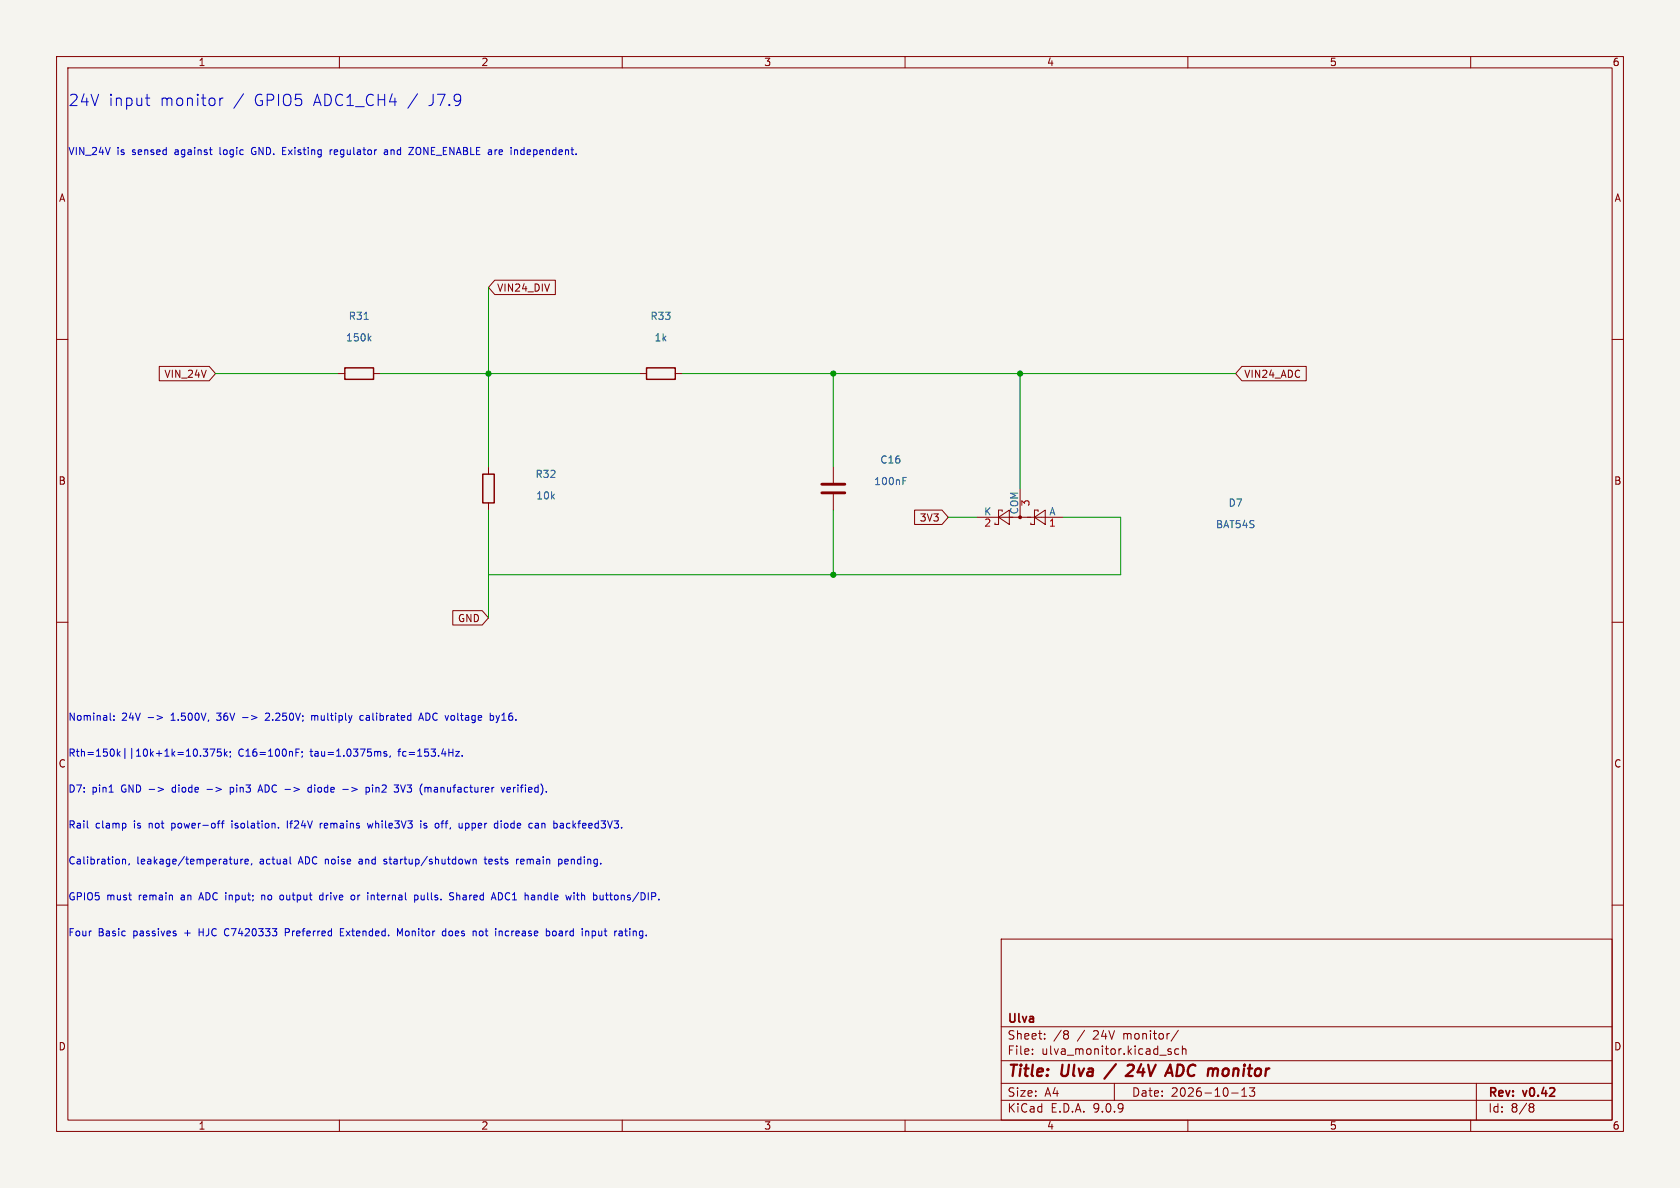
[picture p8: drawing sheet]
(kicad_sch (version 20250114) (generator "eeschema") (generator_version "9.0")
(paper "A4")
(title_block (title "Ulva / 24V ADC monitor") (date "2026-10-13") (rev "v0.42") (company "Ulva"))
(lib_symbols
(symbol "Device:R"
  (pin_numbers (hide yes))
  (pin_names
   (offset 0))
  (exclude_from_sim no)
  (in_bom yes)
  (on_board yes)
  (property "Reference" "R" (at 2.032 0 90) (effects (font (size 1.27 1.27))))
  (property "Value" "R" (at 0 0 90) (effects (font (size 1.27 1.27))))
  (property "Footprint" "" (at -1.778 0 90) (effects (font (size 1.27 1.27)) (hide yes)))
  (property "Datasheet" "~" (at 0 0 0) (effects (font (size 1.27 1.27)) (hide yes)))
  (property "Description" "Resistor" (at 0 0 0) (effects (font (size 1.27 1.27)) (hide yes)))
  (symbol "R_0_1"
   (rectangle (start -1.016 -2.54) (end 1.016 2.54) (stroke (width 0.254) (type default)) (fill (type none))))
  (symbol "R_1_1"
   (pin passive line (at 0 3.81 270) (length 1.27) (name "~" (effects (font (size 1.27 1.27)))) (number "1" (effects (font (size 1.27 1.27)))))
   (pin passive line (at 0 -3.81 90) (length 1.27) (name "~" (effects (font (size 1.27 1.27)))) (number "2" (effects (font (size 1.27 1.27))))))
  (embedded_fonts no))
(symbol "Device:C"
  (pin_numbers (hide yes))
  (pin_names
   (offset 0.254))
  (exclude_from_sim no)
  (in_bom yes)
  (on_board yes)
  (property "Reference" "C" (at 0.635 2.54 0) (effects (font (size 1.27 1.27)) (justify left)))
  (property "Value" "C" (at 0.635 -2.54 0) (effects (font (size 1.27 1.27)) (justify left)))
  (property "Footprint" "" (at 0.9652 -3.81 0) (effects (font (size 1.27 1.27)) (hide yes)))
  (property "Datasheet" "~" (at 0 0 0) (effects (font (size 1.27 1.27)) (hide yes)))
  (property "Description" "Unpolarized capacitor" (at 0 0 0) (effects (font (size 1.27 1.27)) (hide yes)))
  (symbol "C_0_1"
   (polyline (pts (xy -2.032 0.762) (xy 2.032 0.762)) (stroke (width 0.508) (type default)) (fill (type none)))
   (polyline (pts (xy -2.032 -0.762) (xy 2.032 -0.762)) (stroke (width 0.508) (type default)) (fill (type none))))
  (symbol "C_1_1"
   (pin passive line (at 0 3.81 270) (length 2.794) (name "~" (effects (font (size 1.27 1.27)))) (number "1" (effects (font (size 1.27 1.27)))))
   (pin passive line (at 0 -3.81 90) (length 2.794) (name "~" (effects (font (size 1.27 1.27)))) (number "2" (effects (font (size 1.27 1.27))))))
  (embedded_fonts no))
(symbol "Diode:BAT54S"
  (pin_names
   (offset 0))
  (exclude_from_sim no)
  (in_bom yes)
  (on_board yes)
  (property "Reference" "D" (at 2.54 -5.08 0) (effects (font (size 1.27 1.27)) (justify left)))
  (property "Value" "BAT54S" (at -6.35 3.175 0) (effects (font (size 1.27 1.27)) (justify left)))
  (property "Footprint" "Package_TO_SOT_SMD:SOT-23" (at 1.905 3.175 0) (effects (font (size 1.27 1.27)) (justify left) (hide yes)))
  (property "Datasheet" "https://www.diodes.com/assets/Datasheets/ds11005.pdf" (at -3.048 0 0) (effects (font (size 1.27 1.27)) (hide yes)))
  (property "Description" "Vr 30V, If 200mA, Dual schottky barrier diode, in series, SOT-323" (at 0 0 0) (effects (font (size 1.27 1.27)) (hide yes)))
  (symbol "BAT54S_0_1"
   (polyline (pts (xy -4.445 1.27) (xy -4.445 -1.27) (xy -2.54 0) (xy -4.445 1.27)) (stroke (width 0) (type default)) (fill (type none)))
   (polyline (pts (xy -3.81 0) (xy -1.27 0)) (stroke (width 0) (type default)) (fill (type none)))
   (polyline (pts (xy -3.175 -1.27) (xy -3.175 -1.016)) (stroke (width 0) (type default)) (fill (type none)))
   (polyline (pts (xy -2.54 1.27) (xy -1.905 1.27)) (stroke (width 0) (type default)) (fill (type none)))
   (polyline (pts (xy -2.54 -1.27) (xy -3.175 -1.27)) (stroke (width 0) (type default)) (fill (type none)))
   (polyline (pts (xy -2.54 -1.27) (xy -2.54 1.27)) (stroke (width 0) (type default)) (fill (type none)))
   (polyline (pts (xy -1.905 1.27) (xy -1.905 1.016)) (stroke (width 0) (type default)) (fill (type none)))
   (polyline (pts (xy -1.905 0) (xy 1.905 0)) (stroke (width 0) (type default)) (fill (type none)))
   (circle (center 0 0) (radius 0.254) (stroke (width 0) (type default)) (fill (type outline)))
   (polyline (pts (xy 1.27 0) (xy 3.81 0)) (stroke (width 0) (type default)) (fill (type none)))
   (polyline (pts (xy 1.905 1.27) (xy 1.905 -1.27) (xy 3.81 0) (xy 1.905 1.27)) (stroke (width 0) (type default)) (fill (type none)))
   (polyline (pts (xy 3.175 -1.27) (xy 3.175 -1.016)) (stroke (width 0) (type default)) (fill (type none)))
   (polyline (pts (xy 3.81 1.27) (xy 4.445 1.27)) (stroke (width 0) (type default)) (fill (type none)))
   (polyline (pts (xy 3.81 -1.27) (xy 3.175 -1.27)) (stroke (width 0) (type default)) (fill (type none)))
   (polyline (pts (xy 3.81 -1.27) (xy 3.81 1.27)) (stroke (width 0) (type default)) (fill (type none)))
   (polyline (pts (xy 4.445 1.27) (xy 4.445 1.016)) (stroke (width 0) (type default)) (fill (type none))))
  (symbol "BAT54S_1_1"
   (pin passive line (at -7.62 0 0) (length 3.81) (name "A" (effects (font (size 1.27 1.27)))) (number "1" (effects (font (size 1.27 1.27)))))
   (pin passive line (at 0 -5.08 90) (length 5.08) (name "COM" (effects (font (size 1.27 1.27)))) (number "3" (effects (font (size 1.27 1.27)))))
   (pin passive line (at 7.62 0 180) (length 3.81) (name "K" (effects (font (size 1.27 1.27)))) (number "2" (effects (font (size 1.27 1.27))))))
  (embedded_fonts no)))
(symbol (lib_id "Device:R") (at 63.5 66.04 90) (unit 1) (in_bom yes) (on_board yes) (dnp no)
(property "Reference" "R31" (at 63.5 55.88 90) (effects (font (size 1.27 1.27))))(property "Value" "150k" (at 63.5 59.69 90) (effects (font (size 1.27 1.27))))(property "Footprint" "Resistor_SMD:R_0603_1608Metric" (at 0 0 0) (effects (font (size 1.27 1.27)) (hide yes)))(property "Datasheet" "https://www.lcsc.com/datasheet/C22807.pdf" (at 0 0 0) (effects (font (size 1.27 1.27)) (hide yes)))(property "MPN" "0603WAF1503T5E" (at 0 0 0) (effects (font (size 1.27 1.27)) (hide yes)))(property "Manufacturer" "UNI-ROYAL" (at 0 0 0) (effects (font (size 1.27 1.27)) (hide yes)))(property "LCSC" "C22807" (at 0 0 0) (effects (font (size 1.27 1.27)) (hide yes)))(property "JLCPCB_Library" "Basic" (at 0 0 0) (effects (font (size 1.27 1.27)) (hide yes)))(property "Assembly" "JLC PCBA SMT" (at 0 0 0) (effects (font (size 1.27 1.27)) (hide yes)))(pin "1")
(pin "2"))
(symbol (lib_id "Device:R") (at 86.36 86.36 0) (unit 1) (in_bom yes) (on_board yes) (dnp no)
(property "Reference" "R32" (at 96.52 83.82 0) (effects (font (size 1.27 1.27))))(property "Value" "10k" (at 96.52 87.63 0) (effects (font (size 1.27 1.27))))(property "Footprint" "Resistor_SMD:R_0603_1608Metric" (at 0 0 0) (effects (font (size 1.27 1.27)) (hide yes)))(property "Datasheet" "https://www.lcsc.com/datasheet/C25804.pdf" (at 0 0 0) (effects (font (size 1.27 1.27)) (hide yes)))(property "MPN" "0603WAF1002T5E" (at 0 0 0) (effects (font (size 1.27 1.27)) (hide yes)))(property "Manufacturer" "UNI-ROYAL" (at 0 0 0) (effects (font (size 1.27 1.27)) (hide yes)))(property "LCSC" "C25804" (at 0 0 0) (effects (font (size 1.27 1.27)) (hide yes)))(property "JLCPCB_Library" "Basic" (at 0 0 0) (effects (font (size 1.27 1.27)) (hide yes)))(property "Assembly" "JLC PCBA SMT" (at 0 0 0) (effects (font (size 1.27 1.27)) (hide yes)))(pin "1")
(pin "2"))
(symbol (lib_id "Device:R") (at 116.84 66.04 90) (unit 1) (in_bom yes) (on_board yes) (dnp no)
(property "Reference" "R33" (at 116.84 55.88 90) (effects (font (size 1.27 1.27))))(property "Value" "1k" (at 116.84 59.69 90) (effects (font (size 1.27 1.27))))(property "Footprint" "Resistor_SMD:R_0603_1608Metric" (at 0 0 0) (effects (font (size 1.27 1.27)) (hide yes)))(property "Datasheet" "https://www.lcsc.com/datasheet/C21190.pdf" (at 0 0 0) (effects (font (size 1.27 1.27)) (hide yes)))(property "MPN" "0603WAF1001T5E" (at 0 0 0) (effects (font (size 1.27 1.27)) (hide yes)))(property "Manufacturer" "UNI-ROYAL" (at 0 0 0) (effects (font (size 1.27 1.27)) (hide yes)))(property "LCSC" "C21190" (at 0 0 0) (effects (font (size 1.27 1.27)) (hide yes)))(property "JLCPCB_Library" "Basic" (at 0 0 0) (effects (font (size 1.27 1.27)) (hide yes)))(property "Assembly" "JLC PCBA SMT" (at 0 0 0) (effects (font (size 1.27 1.27)) (hide yes)))(pin "1")
(pin "2"))
(symbol (lib_id "Device:C") (at 147.32 86.36 0) (unit 1) (in_bom yes) (on_board yes) (dnp no)
(property "Reference" "C16" (at 157.48 81.28 0) (effects (font (size 1.27 1.27))))(property "Value" "100nF" (at 157.48 85.09 0) (effects (font (size 1.27 1.27))))(property "Footprint" "Capacitor_SMD:C_0603_1608Metric" (at 0 0 0) (effects (font (size 1.27 1.27)) (hide yes)))(property "Datasheet" "https://www.lcsc.com/datasheet/C14663.pdf" (at 0 0 0) (effects (font (size 1.27 1.27)) (hide yes)))(property "MPN" "CC0603KRX7R9BB104" (at 0 0 0) (effects (font (size 1.27 1.27)) (hide yes)))(property "Manufacturer" "YAGEO" (at 0 0 0) (effects (font (size 1.27 1.27)) (hide yes)))(property "LCSC" "C14663" (at 0 0 0) (effects (font (size 1.27 1.27)) (hide yes)))(property "JLCPCB_Library" "Basic" (at 0 0 0) (effects (font (size 1.27 1.27)) (hide yes)))(property "Assembly" "JLC PCBA SMT" (at 0 0 0) (effects (font (size 1.27 1.27)) (hide yes)))(pin "1")
(pin "2"))
(symbol (lib_id "Diode:BAT54S") (at 180.34 91.44 180) (unit 1) (in_bom yes) (on_board yes) (dnp no)
(property "Reference" "D7" (at 218.44 88.9 0) (effects (font (size 1.27 1.27))))(property "Value" "BAT54S" (at 218.44 92.71 0) (effects (font (size 1.27 1.27))))(property "Footprint" "Package_TO_SOT_SMD:SOT-23" (at 0 0 0) (effects (font (size 1.27 1.27)) (hide yes)))(property "Datasheet" "https://www.lcsc.com/datasheet/C7420333.pdf" (at 0 0 0) (effects (font (size 1.27 1.27)) (hide yes)))(property "Description" "HJC BAT54S dual-series Schottky; SOT-23; 1=A,3=COM,2=K" (at 0 0 0) (effects (font (size 1.27 1.27)) (hide yes)))(property "MPN" "BAT54S" (at 0 0 0) (effects (font (size 1.27 1.27)) (hide yes)))(property "Manufacturer" "hongjiacheng" (at 0 0 0) (effects (font (size 1.27 1.27)) (hide yes)))(property "LCSC" "C7420333" (at 0 0 0) (effects (font (size 1.27 1.27)) (hide yes)))(property "JLCPCB_Library" "Preferred Extended" (at 0 0 0) (effects (font (size 1.27 1.27)) (hide yes)))(property "Assembly" "JLC PCBA SMT" (at 0 0 0) (effects (font (size 1.27 1.27)) (hide yes)))(pin "1")
(pin "3")
(pin "2"))
(wire (pts (xy 38.1 66.04) (xy 59.69 66.04)) (stroke (width 0) (type default)))
(global_label "VIN_24V" (shape input) (at 38.1 66.04 180) (effects (font (size 1.27 1.27)) (justify right)))
(wire (pts (xy 67.31 66.04) (xy 86.36 66.04)) (stroke (width 0) (type default)))
(wire (pts (xy 86.36 66.04) (xy 113.03 66.04)) (stroke (width 0) (type default)))
(wire (pts (xy 86.36 66.04) (xy 86.36 82.55)) (stroke (width 0) (type default)))
(junction (at 86.36 66.04) (diameter 0) (color 0 0 0 0))
(global_label "VIN24_DIV" (shape input) (at 86.36 50.8 180) (effects (font (size 1.27 1.27)) (justify left)))
(wire (pts (xy 120.65 66.04) (xy 147.32 66.04)) (stroke (width 0) (type default)))
(wire (pts (xy 147.32 66.04) (xy 180.34 66.04)) (stroke (width 0) (type default)))
(wire (pts (xy 180.34 66.04) (xy 218.44 66.04)) (stroke (width 0) (type default)))
(wire (pts (xy 147.32 66.04) (xy 147.32 82.55)) (stroke (width 0) (type default)))
(junction (at 147.32 66.04) (diameter 0) (color 0 0 0 0))
(wire (pts (xy 180.34 66.04) (xy 180.34 86.36)) (stroke (width 0) (type default)))
(junction (at 180.34 66.04) (diameter 0) (color 0 0 0 0))
(global_label "VIN24_ADC" (shape input) (at 218.44 66.04 0) (effects (font (size 1.27 1.27)) (justify left)))
(wire (pts (xy 86.36 90.17) (xy 86.36 101.6)) (stroke (width 0) (type default)))
(wire (pts (xy 147.32 90.17) (xy 147.32 101.6)) (stroke (width 0) (type default)))
(wire (pts (xy 86.36 101.6) (xy 147.32 101.6)) (stroke (width 0) (type default)))
(wire (pts (xy 147.32 101.6) (xy 198.12 101.6)) (stroke (width 0) (type default)))
(junction (at 147.32 101.6) (diameter 0) (color 0 0 0 0))
(wire (pts (xy 187.96 91.44) (xy 198.12 91.44)) (stroke (width 0) (type default)))
(wire (pts (xy 198.12 91.44) (xy 198.12 101.6)) (stroke (width 0) (type default)))
(wire (pts (xy 86.36 101.6) (xy 86.36 109.22)) (stroke (width 0) (type default)))
(global_label "GND" (shape input) (at 86.36 109.22 180) (effects (font (size 1.27 1.27)) (justify right)))
(wire (pts (xy 172.72 91.44) (xy 167.64 91.44)) (stroke (width 0) (type default)))
(global_label "3V3" (shape input) (at 167.64 91.44 180) (effects (font (size 1.27 1.27)) (justify right)))
(text "24V input monitor / GPIO5 ADC1_CH4 / J7.9" (at 12 18 0) (effects (font (size 2 2)) (justify left)))
(text "VIN_24V is sensed against logic GND. Existing regulator and ZONE_ENABLE are independent." (at 12 27 0) (effects (font (size 1.27 1.27)) (justify left)))
(text "Nominal: 24V -> 1.500V, 36V -> 2.250V; multiply calibrated ADC voltage by16." (at 12 127 0) (effects (font (size 1.27 1.27)) (justify left)))
(text "Rth=150k||10k+1k=10.375k; C16=100nF; tau=1.0375ms, fc=153.4Hz." (at 12 133.35 0) (effects (font (size 1.27 1.27)) (justify left)))
(text "D7: pin1 GND -> diode -> pin3 ADC -> diode -> pin2 3V3 (manufacturer verified)." (at 12 139.7 0) (effects (font (size 1.27 1.27)) (justify left)))
(text "Rail clamp is not power-off isolation. If24V remains while3V3 is off, upper diode can backfeed3V3." (at 12 146.05 0) (effects (font (size 1.27 1.27)) (justify left)))
(text "Calibration, leakage/temperature, actual ADC noise and startup/shutdown tests remain pending." (at 12 152.4 0) (effects (font (size 1.27 1.27)) (justify left)))
(text "GPIO5 must remain an ADC input; no output drive or internal pulls. Shared ADC1 handle with buttons/DIP." (at 12 158.75 0) (effects (font (size 1.27 1.27)) (justify left)))
(text "Four Basic passives + HJC C7420333 Preferred Extended. Monitor does not increase board input rating." (at 12 165.1 0) (effects (font (size 1.27 1.27)) (justify left)))
(embedded_fonts no)
(wire (pts (xy 86.36 66.04) (xy 86.36 50.8)) (stroke (width 0) (type default))))
